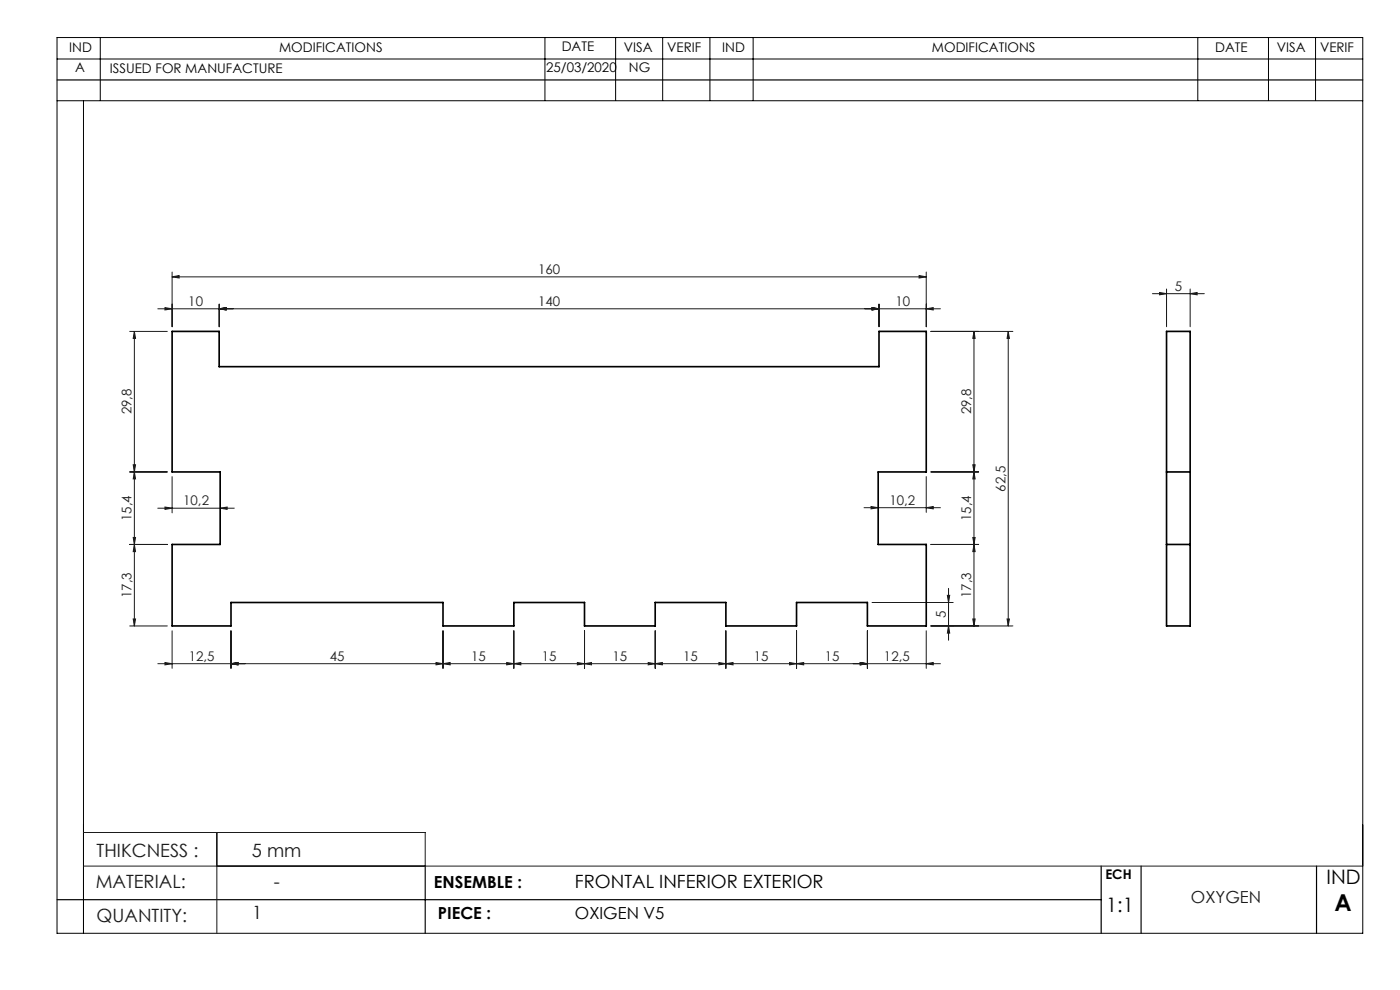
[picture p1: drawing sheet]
<svg xmlns="http://www.w3.org/2000/svg" width="297mm" height="210mm" viewBox="0 0 297 210" stroke-linecap="round" stroke-linejoin="round" font-family="sans-serif">
<g fill="none" stroke="#191924" stroke-width=".21">
<path d="M36.5 58.7l1.5-.3v.6zM36.5 57.7v11.6M36.5 58.7h160M195 58.4l1.5 .3-1.5 .3zM196.5 57.7v11.6M27.5 70.3h8M28.5 70.3v62.5M28.5 70.3l.3 1.5h-.5zM33.5 65.5h166M35 65.3l1.5 .2-1.5 .2zM46.5 65.5l1.5-.2v.4zM46.5 64.5v4.8"/>
<path d="M185 65.3l1.5 .2-1.5 .2zM186.5 64.5v4.8M196.5 65.5l1.5-.2v.4zM197.5 70.3h17.4M206.6 70.3v62.5M206.6 70.3l.3 1.5h-.5zM213.9 70.3v62.5M213.9 70.3l.2 1.5h-.5zM244.5 62.3h11M246 62l1.5 .3-1.5 .2zM247.5 61.3v8M252.5 62.3l1.5-.3v.5z"/>
<path d="M252.5 61.3v8M28.3 98.6h.5l-.3 1.5zM206.4 98.6h.5l-.3 1.5zM27.5 100.1h8M27.5 115.5h8M28.3 114h.5l-.3 1.5zM28.5 100.1l.3 1.5h-.5zM28.5 115.5l.3 1.5h-.5zM33.5 107.8h16.2M35 107.6l1.5 .2-1.5 .2zM36.5 101.1v7.7M46.7 107.8l1.5-.2v.4z"/>
<path d="M183.3 107.7h16.2M184.8 107.4l1.5 .3-1.5 .2zM196.5 107.7l1.5-.3v.5zM196.5 101.1v7.6M197.5 100.1h10.1M197.5 115.5h10.1M206.4 114h.5l-.3 1.5zM206.6 115.5l.3 1.5h-.5zM206.6 100.1l.3 1.5h-.5zM27.5 132.8h8M28.3 131.3h.5l-.3 1.5zM36.5 133.8v8"/>
<path d="M49 133.8v8M94 133.8v8M109 133.8v8M124 133.8v8M139 133.8v8M154 133.8v8M169 133.8v8M184 133.8v8M185 127.8h17.2M196.5 133.8v8M197.5 132.8h17.4M201 126.3h.5l-.3 1.5z"/>
<path d="M201.2 124.8v11M201.2 132.8l.3 1.5h-.5zM206.4 131.3h.5l-.3 1.5zM213.6 131.3h.5l-.2 1.5zM33.5 140.8h166M35 140.5l1.5 .3-1.5 .2zM49 140.8l1.5-.3v.5zM92.5 140.5l1.5 .3-1.5 .2zM94 140.8l1.5-.3v.5zM107.5 140.5l1.5 .3-1.5 .2zM109 140.8l1.5-.3v.5zM122.5 140.5l1.5 .3-1.5 .2z"/>
<path d="M124 140.8l1.5-.3v.5zM137.5 140.5l1.5 .3-1.5 .2zM139 140.8l1.5-.3v.5zM152.5 140.5l1.5 .3-1.5 .2zM154 140.8l1.5-.3v.5zM167.5 140.5l1.5 .3-1.5 .2zM169 140.8l1.5-.3v.5zM182.5 140.5l1.5 .3-1.5 .2zM196.5 140.8l1.5-.3v.5zM17.7 176.6h72.5v7.1M46 176.6v21.4M17.7 183.7h271.4"/>
</g>
<g fill="none" stroke="#000" stroke-width=".21">
<path d="M12.1 12.5h277M12.1 8h277v190h-277zM21.3 8v13.3M115.6 8v13.3M130.6 8v13.3M140.6 8v13.3M150.6 8v13.3M159.8 8v13.3M254.1 8v13.3M269.1 8v13.3M279.1 8v13.3M12.1 21.4h277"/>
<path d="M17.7 21.4v176.6"/>
</g>
<path d="M12.1 17h277M12.1 190.8h221.5M90.2 183.7v14.3M233.6 183.7v14.3M242.1 183.7v14.3M279.3 183.7v14.3" fill="none" stroke="#000" stroke-width=".25"/>
<g fill="#191924">
<path d="M46.7 107.8l1.5-.2v.4zM35 107.6l1.5 .2-1.5 .2zM49 140.8l1.5-.3v.5zM35 140.5l1.5 .3-1.5 .2zM92.5 140.5l1.5 .3-1.5 .2zM49 140.8l1.5-.3v.5zM107.5 140.5l1.5 .3-1.5 .2zM94 140.8l1.5-.3v.5zM122.5 140.5l1.5 .3-1.5 .2zM109 140.8l1.5-.3v.5zM137.5 140.5l1.5 .3-1.5 .2zM124 140.8l1.5-.3v.5zM152.5 140.5l1.5 .3-1.5 .2zM139 140.8l1.5-.3v.5zM167.5 140.5l1.5 .3-1.5 .2zM154 140.8l1.5-.3v.5zM182.5 140.5l1.5 .3-1.5 .2zM169 140.8l1.5-.3v.5zM196.5 140.8l1.5-.3v.5zM182.5 140.5l1.5 .3-1.5 .2zM196.5 107.7l1.5-.3v.5zM184.8 107.4l1.5 .3-1.5 .2z"/>
<path d="M46.5 65.5l1.5-.2v.4zM185 65.3l1.5 .2-1.5 .2zM185 65.3l1.5 .2-1.5 .2zM196.5 65.5l1.5-.2v.4zM35 65.3l1.5 .2-1.5 .2zM46.5 65.5l1.5-.2v.4zM36.5 58.7l1.5-.3v.6zM195 58.4l1.5 .3-1.5 .3zM246 62l1.5 .3-1.5 .2zM252.5 62.3l1.5-.3v.5z"/>
<path d="M28.3 98.6h.5l-.3 1.5zM28.5 70.3l.3 1.5h-.5zM28.3 114h.5l-.3 1.5zM28.5 100.1l.3 1.5h-.5zM28.3 131.3h.5l-.3 1.5zM28.5 115.5l.3 1.5h-.5z"/>
<path d="M201.2 132.8l.3 1.5h-.5zM201 126.3h.5l-.3 1.5z"/>
<path d="M206.6 115.5l.3 1.5h-.5zM206.4 131.3h.5l-.3 1.5zM206.6 100.1l.3 1.5h-.5zM206.4 114h.5l-.3 1.5zM206.6 70.3l.3 1.5h-.5zM206.4 98.6h.5l-.3 1.5zM213.9 70.3l.2 1.5h-.5zM213.6 131.3h.5l-.2 1.5z"/>
</g>
<path d="M36.5 70.3h10v7.5h140v-7.5h10v29.8h-10.2v15.4h10.2v17.3h-12.5v-5h-15v5h-15v-5h-15v5h-15v-5h-15v5h-15v-5h-45v5h-12.5v-17.3h10.2v-15.4h-10.2zM247.5 70.3h5v62.5h-5zM247.5 115.5h5M247.5 100.1h5" fill="none" stroke="#000" stroke-width=".35"/>
<text font-size="4.9" x="283.1" y="193.3">A</text>
<g font-size="4.2">
<text x="281.4" y="187.6">IND</text>
<text x="234.7" y="193.4">1:1</text>
</g>
<g font-size="3.9" fill="#191924">
<text x="20.5" y="181.8">THIKCNESS :</text>
<text x="53.5" y="181.8">5 mm</text>
<text x="20.3" y="188.3">MATERIAL:</text>
<text x="58.1" y="188.4">-</text>
<text x="20.5" y="195.5">QUANTITY:</text>
<text x="53.5" y="195">1</text>
</g>
<text font-size="3.9" x="122" y="188.4">FRONTAL INFERIOR EXTERIOR</text>
<g font-size="3.5">
<text x="92.1" y="188.4">ENSEMBLE :</text>
<text x="92.9" y="195">PIECE :</text>
<text x="122" y="195">OXIGEN V5</text>
</g>
<text font-size="3.5" fill="#191924" x="252.7" y="191.5">OXYGEN</text>
<g font-size="2.8">
<text x="14.7" y="11">IND</text>
<text x="59.2" y="11">MODIFICATIONS</text>
<text x="119.2" y="10.9">DATE</text>
<text x="132.4" y="11">VISA</text>
<text x="141.5" y="11">VERIF</text>
<text x="153.2" y="11">IND</text>
<text x="197.7" y="11">MODIFICATIONS</text>
<text x="257.8" y="11">DATE</text>
<text x="270.9" y="11">VISA</text>
<text x="280" y="11.1">VERIF</text>
<text x="16" y="15.3">A</text>
<text x="23.3" y="15.5">ISSUED FOR MANUFACTURE</text>
<text x="115.9" y="15.3">25/03/2020</text>
<text x="133.4" y="15.3">NG</text>
<text x="234.5" y="186.5">ECH</text>
</g>
<g font-size="2.8" fill="#191924">
<text x="114.2" y="58.1">160</text>
<text x="40" y="64.9">10</text>
<text x="114.2" y="64.9">140</text>
<text x="190" y="64.9">10</text>
<text x="249.2" y="61.7">5</text>
<text x="27.9" y="87.9" transform="rotate(-90 27.9 87.9)">29,8</text>
<text x="206" y="87.9" transform="rotate(-90 206 87.9)">29,8</text>
<text x="38.9" y="107.2">10,2</text>
<text x="188.7" y="107.1">10,2</text>
<text x="213.3" y="104.3" transform="rotate(-90 213.3 104.3)">62,5</text>
<text x="27.9" y="110.5" transform="rotate(-90 27.9 110.5)">15,4</text>
<text x="206" y="110.5" transform="rotate(-90 206 110.5)">15,4</text>
<text x="27.9" y="126.9" transform="rotate(-90 27.9 126.9)">17,3</text>
<text x="200.6" y="131.1" transform="rotate(-90 200.6 131.1)">5</text>
<text x="206" y="126.9" transform="rotate(-90 206 126.9)">17,3</text>
<text x="40" y="140.2">12,5</text>
<text x="69.9" y="140.2">45</text>
<text x="99.9" y="140.2">15</text>
<text x="114.9" y="140.2">15</text>
<text x="129.9" y="140.2">15</text>
<text x="144.9" y="140.2">15</text>
<text x="159.9" y="140.2">15</text>
<text x="174.9" y="140.2">15</text>
<text x="187.5" y="140.2">12,5</text>
</g>
</svg>
